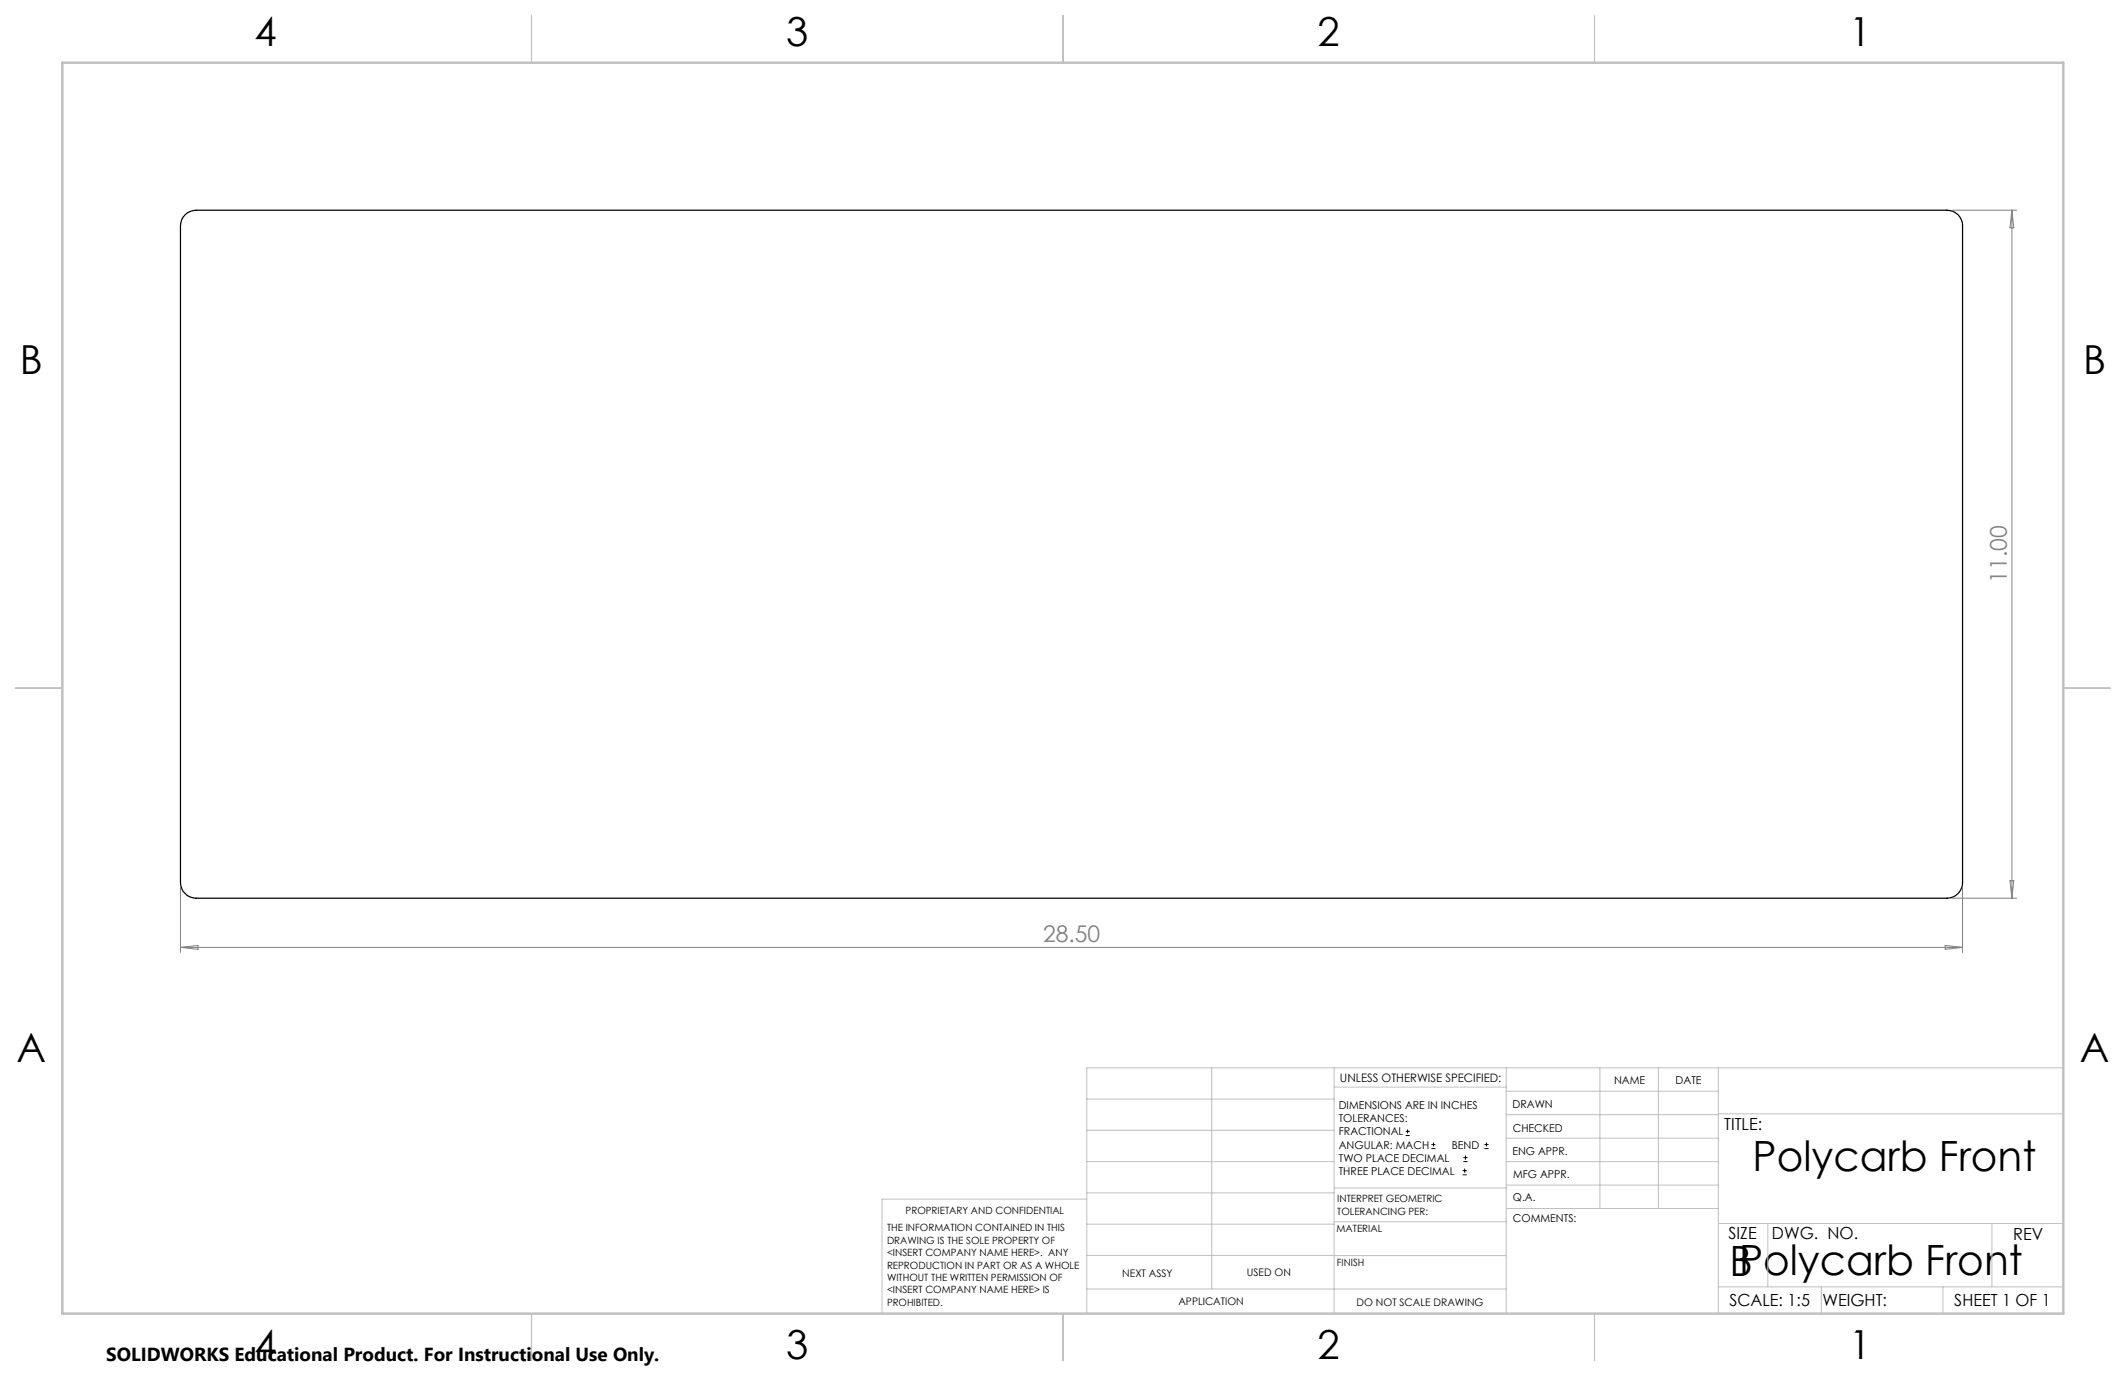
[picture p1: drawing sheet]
<svg xmlns="http://www.w3.org/2000/svg" width="432mm" height="279mm" viewBox="0 0 432 279" stroke-linecap="round" stroke-linejoin="round" font-family="sans-serif">
<path d="M37.6 43.6a3.3 3.3 0 0 1 2.2-.9h355.6a3.1 3.1 0 0 1 3.2 3.2v133.3a3.2 3.2 0 0 1-3.2 3.2h-355.6a3.3 3.3 0 0 1-3.1-3.2v-133.3a3.1 3.1 0 0 1 .9-2.3z" fill="none" stroke="#000" stroke-width=".25"/>
<g fill="none" stroke="#000" stroke-width=".2">
<path d="M285.5 230.6h.8M285.5 229.7h.8M285.9 229.3v.9M290.7 233.2h.8M290.7 232.4h.8M291.1 232v.8M297.1 238.5h.8M297.1 237.7h.8M297.2 235.9h.9M297.2 235.1h.9M297.5 237.3v.8M297.6 234.6v.9"/>
<path d="M301.5 233.2h.8M301.5 232.4h.8M301.9 232v.8"/>
</g>
<path d="M396.5 42.7h13.1M408.6 42.7v139.7M408.6 42.7l.4 3.5h-.8zM408.2 178.8h.8l-.4 3.6zM36.7 180.2v13.2M36.7 192.4h361.9M36.7 192.4l3.5-.4v.8zM395.1 192l3.5 .4-3.5 .4zM396.5 182.4h13.1M398.6 180.2v13.2" fill="none" stroke="#808080" stroke-width=".2"/>
<g fill="none" stroke="#c0c0c0" stroke-width=".2">
<path d="M246.1 216.8v44.9M271 216.8v49.9M305.9 216.8v49.9M324.9 216.8v28.6M336.8 216.8v28.6M349 216.8v49.9M419.1 216.8h-198.4v49.9M220.7 235.9h50.3M220.7 229.5h50.3M220.7 223.2h50.3M271 220.7h34.9M305.9 231.1h43.1"/>
<path d="M305.9 226.3h43.1M305.9 221.6h43.1M305.9 235.9h43.1M349 226.2h70.1M220.7 248.6h50.3M220.7 242.2h50.3M220.7 254.9h50.3M220.7 243.5h-41.6v23.2M271 255h34.9M271 248.1h35M271 241.2h35M305.9 240.6h43.1"/>
<path d="M306 245.4h43M349 248.4h70.1M359.1 248.4v12.9M404.6 248.4v12.9M220.7 261.7h85.2M349 261.3h70.1M369.9 261.3v5.4M394.6 261.3v5.4"/>
</g>
<path d="M107.9 3.2v9.5M215.9 3.2v9.5M323.8 3.2v9.5M3.1 139.7h9.6M419.1 139.7h9.5M107.9 266.7v9.6M215.9 266.7v9.6M323.8 266.7v9.6" fill="none" stroke="#c0c0c0" stroke-width=".25"/>
<path d="M12.7 12.7h406.4v254h-406.4z" fill="none" stroke="#c0c0c0" stroke-width=".5"/>
<g font-size="8.5">
<text x="356" y="237.7">Polycarb Front</text>
<text x="351.3" y="259">BPolycarb Front</text>
</g>
<g font-size="8.1">
<text x="51.7" y="9.3">4</text>
<text x="159.7" y="9.3">3</text>
<text x="267.6" y="9.3">2</text>
<text x="375.6" y="9.3">1</text>
<text x="4" y="76">B</text>
<text x="423.1" y="76">B</text>
<text x="3.3" y="215.7">A</text>
<text x="422.4" y="215.7">A</text>
<text x="51.7" y="276">4</text>
<text x="159.7" y="276">3</text>
<text x="267.6" y="276">2</text>
<text x="375.6" y="276">1</text>
</g>
<g font-size="4.7" fill="#808080">
<text x="407.6" y="118.3" transform="rotate(-90 407.6 118.3)">11.00</text>
<text x="211.8" y="191.3">28.50</text>
</g>
<text font-size="3.8" x="21.6" y="276.3">SOLIDWORKS Educational Product. For Instructional Use Only.</text>
<g font-size="3.4">
<text x="350.2" y="229.5">TITLE:</text>
<text x="351.1" y="251.6">SIZE</text>
<text x="359.9" y="251.6">DWG. NO.</text>
<text x="408.9" y="251.7">REV</text>
<text x="351.2" y="265.2">SCALE: 1:5</text>
<text x="370.1" y="265.3">WEIGHT:</text>
<text x="396.9" y="265.2">SHEET 1 OF 1</text>
</g>
<text font-size="2.4" x="272.2" y="219.7">UNLESS OTHERWISE SPECIFIED:</text>
<g font-size="2.2">
<text x="327.8" y="220.1">NAME</text>
<text x="340.3" y="220.2">DATE</text>
<text x="271.9" y="225.3">DIMENSIONS ARE IN INCHES</text>
<text x="271.9" y="227.9">TOLERANCES:</text>
<text x="307.2" y="224.9">DRAWN</text>
<text x="271.9" y="230.6">FRACTIONAL</text>
<text x="271.9" y="233.2">ANGULAR: MACH</text>
<text x="294.9" y="233.2">BEND</text>
<text x="307.3" y="229.8">CHECKED</text>
<text x="271.9" y="235.9">TWO PLACE DECIMAL</text>
<text x="271.9" y="238.5">THREE PLACE DECIMAL</text>
<text x="307.2" y="234.4">ENG APPR.</text>
<text x="307.3" y="239.2">MFG APPR.</text>
<text x="307.3" y="243.9">Q.A.</text>
<text x="307.3" y="248.1">COMMENTS:</text>
</g>
<g font-size="2.1">
<text x="227.9" y="259.2">NEXT ASSY</text>
<text x="253.3" y="259.2">USED ON</text>
<text x="239.3" y="265">APPLICATION</text>
<text x="275.5" y="265.1">DO NOT SCALE DRAWING</text>
</g>
<g font-size="2">
<text x="271.6" y="244.1">INTERPRET GEOMETRIC</text>
<text x="180.2" y="250">THE INFORMATION CONTAINED IN THIS</text>
<text x="183.9" y="246.4">PROPRIETARY AND CONFIDENTIAL</text>
<text x="271.5" y="250.2">MATERIAL</text>
<text x="271.6" y="246.6">TOLERANCING PER:</text>
<text x="180.2" y="252.5">DRAWING IS THE SOLE PROPERTY OF</text>
<text x="180.2" y="255.1">&lt;INSERT COMPANY NAME HERE&gt;. ANY</text>
<text x="180.2" y="257.6">REPRODUCTION IN PART OR AS A WHOLE</text>
<text x="271.5" y="257">FINISH</text>
<text x="180.2" y="260.1">WITHOUT THE WRITTEN PERMISSION OF</text>
<text x="180.2" y="262.6">&lt;INSERT COMPANY NAME HERE&gt; IS</text>
<text x="180.2" y="265.2">PROHIBITED.</text>
</g>
</svg>
